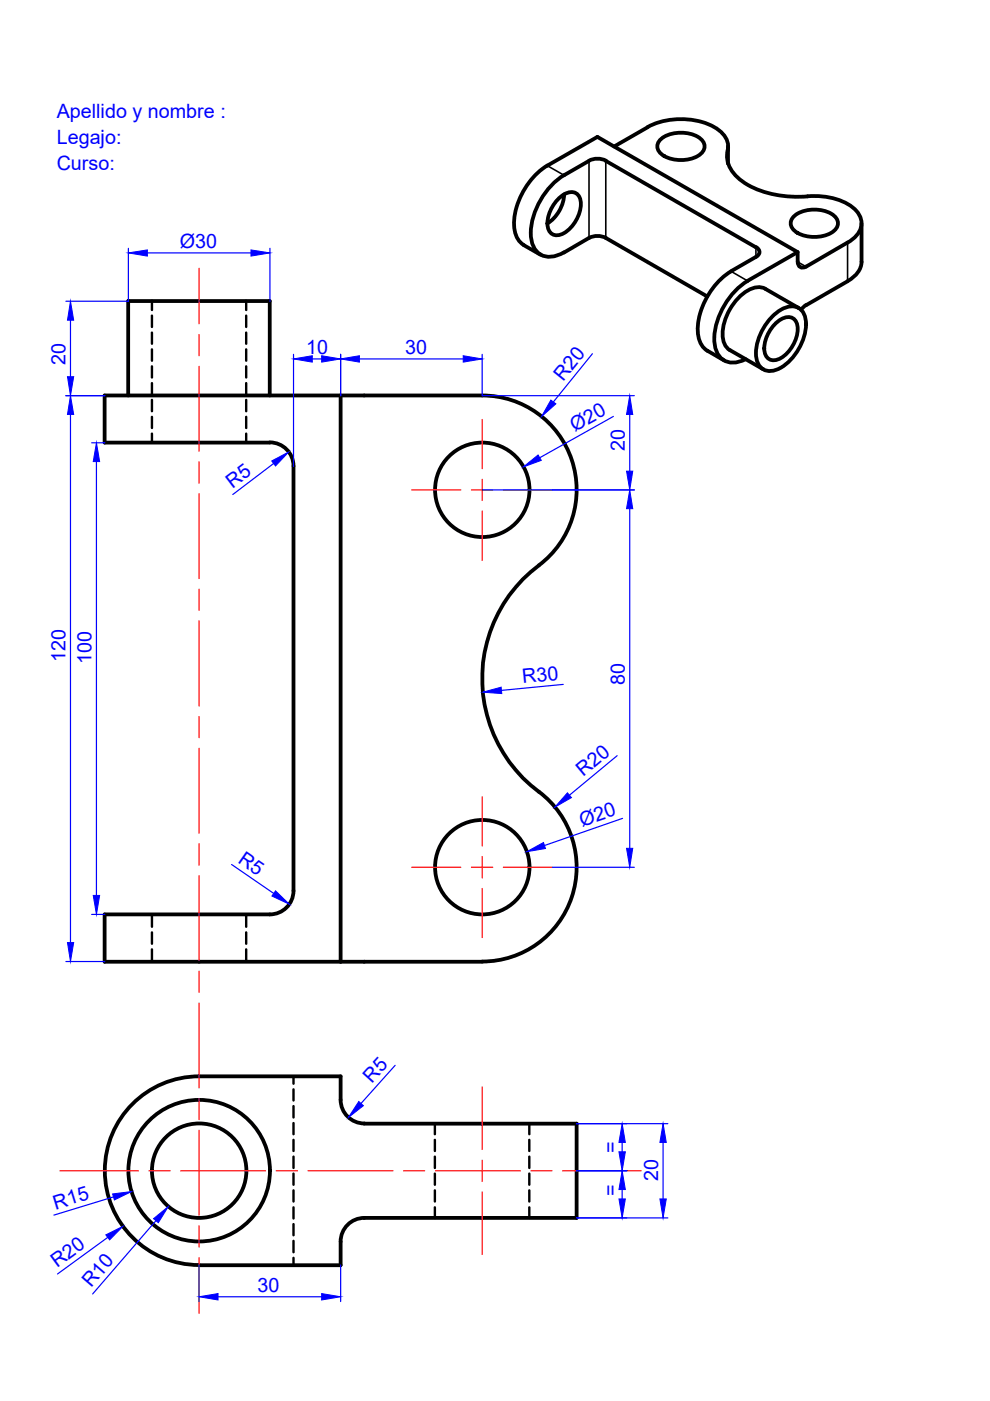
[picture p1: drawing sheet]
<svg xmlns="http://www.w3.org/2000/svg" width="210mm" height="297mm" viewBox="0 0 210 297" stroke-linecap="round" stroke-linejoin="round" font-family="sans-serif">
<!-- layer: MD_Visible -->
<g fill="none" stroke="#000" stroke-width=".8">
<path d="M116 35.1l10.7-6.1 42.4 24.5v2a1.09 1.09 0 0 0 .6 1.1 1.09 1.09 0 0 0 1.2-.1M116.1 35.1a15.5 15.5 0 0 0-7.1 12.9 4.7 4.7 0 0 0 2.1 3.9l3.5 2.1M119.6 37.1a15.3 15.3 0 0 0-7 13.4 4 4 0 0 0 6 3.5l1-.5M128.4 34.1l31.9 18.3a1.09 1.09 0 0 1 .7 1 1.09 1.09 0 0 1-.7 1.1l-5.3 3a15.6 15.6 0 0 0-7 12.9 4.7 4.7 0 0 0 2 4l3.5 2M128.5 34.1a3.9 3.9 0 0 0-3.6 0l-5.3 3.1M137.3 27l-7.1 4.1M137.3 27a15.5 15.5 0 0 1 14.5 .2 4.5 4.5 0 0 1 2.4 5.5 6.8 6.8 0 0 0 3.4 5.9 21.8 21.8 0 0 0 13.7 3M140.2 29.4a7.4 7.4 0 0 1 8.4 0 2.08 2.08 0 0 1-.7 3.7 7.5 7.5 0 0 1-7.7-.5 1.95 1.95 0 0 1 0-3.2zM154.3 31.1v3.6M118.4 42.2a3.3 3.3 0 0 1 3.7-1.2 3.3 3.3 0 0 1 .8 3.8 7.4 7.4 0 0 1-4 4.9 2.08 2.08 0 0 1-2.8-2.4 7.8 7.8 0 0 1 2.3-5.1zM119.6 41.2a7.8 7.8 0 0 1-3.5 6.2M128.4 50.4l21.5 12.5"/>
<path d="M128.5 50.5a3.9 3.9 0 0 0-3.6 0l-5.3 3M158.5 59.6a15.4 15.4 0 0 0-7 13.1 4 4 0 0 0 5.6 3.9l1-.4M168.5 45.7a7.4 7.4 0 0 1 8.3 0 2.08 2.08 0 0 1-.6 3.7 7.5 7.5 0 0 1-7.7-.5 1.95 1.95 0 0 1 0-3.2zM169.1 53.5l-10.6 6M171.2 41.6a13.7 13.7 0 0 1 9.8 2.6 4 4 0 0 1-.4 6.7l-.9 .5M179.7 59.6l-8.8 5.1M179.7 51.4l-8.8 5.1M182.7 55.5a5 5 0 0 1-3 4.1M182.7 47.4v8.1M164.1 66.8a5.3 5.3 0 0 1 4.6-1.8 3.4 3.4 0 0 1 2.2 3.7 11.4 11.4 0 0 1-6.2 9.7 2.98 2.98 0 0 1-4.4-2.6 11.4 11.4 0 0 1 3.8-9zM164.3 68.7a3.3 3.3 0 0 1 3.8-1.2 3.3 3.3 0 0 1 .8 3.8 7.4 7.4 0 0 1-4 4.9 2.08 2.08 0 0 1-2.9-2.4 7.8 7.8 0 0 1 2.3-5.1zM169.3 65.3l-7-4.1a4.3 4.3 0 0 0-4.6 .9 11.5 11.5 0 0 0-4.4 9.6 3.3 3.3 0 0 0 1.5 2.6l7 4"/>
<path d="M170.9 64.7l-1 1M27.2 83.8v-20h30v20M62.2 98.8v90.1a5 5 0 0 1-5 5h-35v10h50M72.2 83.8h-50v10h35a4.9 4.9 0 0 1 5 5M72.2 83.8h30.1a20 20 0 0 1 18.9 13.7 20 20 0 0 1-6.9 22.4M72.2 83.8v120.1M114.3 119.9a30.1 30.1 0 0 0 1.2 49 20 20 0 0 1 5.5 22 20 20 0 0 1-18.7 13M72.2 203.9h30M42.2 228.2h30v5M42.2 228.2a20 20 0 0 0-20 20 20 20 0 0 0 20 20M72.2 233.2a5 5 0 0 0 5 5M77.2 238.2h45.1v20h-45.1a5 5 0 0 0-5 5"/>
<path d="M72.2 263.3v5h-30"/>
<circle cx="102.3" cy="103.9" r="10"/>
<circle cx="102.3" cy="183.9" r="10"/>
<circle cx="42.2" cy="248.2" r="15"/>
<circle cx="42.2" cy="248.2" r="10"/>
</g>
<!-- layer: MD_Oculto -->
<g fill="none" stroke="#000" stroke-width=".51">
<path d="M32.2 63.8v1.9M32.2 66.9v2.4M32.2 70.5v2.4M32.2 74.1v2.4M32.2 77.7v2.3M52.2 63.8v1.9M52.2 66.9v2.4M52.2 70.5v2.4M52.2 74.1v2.4M52.2 77.7v2.3M32.2 81.2v2.4M32.2 84.8v2.4"/>
<path d="M32.2 88.4v2.3M32.2 91.9v1.9M52.2 81.2v2.4M52.2 84.8v2.4M52.2 88.4v2.3M52.2 91.9v1.9M32.2 193.9v2.6M32.2 197.7v2.4M52.2 193.9v2.6M52.2 197.7v2.4M32.2 201.3v2.6M52.2 201.3v2.6"/>
</g>
<!-- layer: MD_Visible fina -->
<path d="M116 35.1l3.6 2.1M124.9 34.1v16.3M128.4 34.1v16.3M154.3 31.9v2.4M155 57.5l3.5 2M160.3 52.4v2.1M169.1 55.5l1.8 1M179.7 51.4v8.2" fill="none" stroke="#000" stroke-width=".34"/>
<!-- layer: Ejes -->
<g fill="none" stroke="#f00" stroke-width=".25">
<path d="M42.2 56.9v11.8M42.2 70.9v4.5M42.2 77.7v18M42.2 97.9v4.5M102.2 88.9v10.5M42.2 104.7v18M87.3 103.9h10.4M99.9 103.9h4.6M102.2 101.6v4.5M102.2 108.4v10.4M106.7 103.9h10.4M42.2 124.9v4.5"/>
<path d="M42.2 131.6v18.1M42.2 151.9v4.5M42.2 158.7v17.9M42.2 178.9v4.5M102.2 168.9v10.5M42.2 185.7v18M87.3 183.9h10.4M99.9 183.9h4.6M102.2 181.6v4.5M102.2 188.4v10.4M106.7 183.9h10.4M42.2 205.9v4.5"/>
<path d="M42.2 212.7v18M42.2 232.9v4.5M42.2 239.6v18M102.2 230.4v13.3M12.7 248.2h16.6M31.6 248.2h4.5M38.3 248.2h18M42.2 259.9v4.5M58.5 248.2h4.6M65.3 248.2h18M85.6 248.2h4.4M92.3 248.2h18"/>
<path d="M102.2 246v4.5M102.2 252.7v13.3M112.6 248.2h4.5M119.3 248.2h16.6M42.2 266.6v11.9"/>
</g>
<!-- layer: Ocultas -->
<g fill="none" stroke="#000" stroke-width=".51">
<path d="M62.2 228.2v1.6M62.2 231v2.3M62.2 234.5v2.4M62.2 238.1v2.4M92.2 238.2v2.3M112.2 238.2v2.3M62.2 241.7v2.3M62.2 245.2v2.4M62.2 248.8v2.4M62.2 252.4v2.3M62.2 256v2.3M62.2 259.5v2.4"/>
<path d="M92.2 241.7v2.3M92.2 245.2v2.4M92.2 248.8v2.4M92.2 252.4v2.3M92.2 256v2.2M112.2 241.7v2.3M112.2 245.2v2.4M112.2 248.8v2.4M112.2 252.4v2.3M112.2 256v2.2M62.2 263.1v2.4M62.2 266.7v1.5"/>
</g>
<!-- layer: Cotas -->
<g fill="none" stroke="#00f" stroke-width=".25">
<path d="M27.2 52.6v11.3h-13.2M31.2 53.6h22M57.2 52.6v11.3M14.9 67.9v12M62.2 75.1v23.8M66.2 76.1h2M72.2 75.1v8.8M76.2 76.1h22M102.2 75.1v8.8h32.3M125.6 75l-8.3 10.2M14 83.9h8.2M14.9 87.9v111.9"/>
<path d="M19.4 93.9h2.8M20.4 97.9v92M58 98.3l-8.6 6.5M130 88.3l-15.6 8.8M133.5 87.9v12M102.2 103.9h32.3M133.5 107.9v72M119.4 145.1l-13.1 1.3M130.9 160.2l-10.2 8.4M132 173.5l-16.6 5.8M19.4 193.9h2.8M49.1 183.3l8.9 6.1"/>
<path d="M117.1 183.9h17.4M14 203.9h8.2M83.8 225.9l-7.3 8.1M122.2 238.2h19.4M24 253.8l-12.6 3.8M33.1 258.8l-13.5 15.5M122.2 258.2h19.4M122.2 248.2h10.7M131.9 242.2v2M131.9 252.2v2M140.6 242.2v12M22.8 262.4l-10.6 7.7"/>
<path d="M42.2 268.2v7.8M46.2 274.9h22M72.2 268.2v7.8"/>
</g>
<g fill="#00f" stroke="#00f" stroke-width=".21">
<path d="M27.2 53.6l4-.6v1.3z"/>
<path d="M53.2 53l4 .6-4 .7z"/>
<path d="M14.9 83.9l.7 4h-1.3z"/>
<path d="M14.3 199.8h1.3l-.7 4.1z"/>
<path d="M14.9 63.9l.7 4h-1.3z"/>
<path d="M14.3 79.9h1.3l-.7 4z"/>
<path d="M20.4 93.9l.7 4h-1.3z"/>
<path d="M19.8 189.9h1.3l-.7 4z"/>
<path d="M62.2 76.1l4-.7v1.4z"/>
<path d="M68.2 75.4l4 .7-4 .7z"/>
<path d="M57.6 97.7l3.6-1.9-2.8 3z"/>
<path d="M58.4 188.9l2.9 2.8-3.6-1.7z"/>
<path d="M72.2 76.1l4-.7v1.4z"/>
<path d="M98.2 75.4l4 .7-4 .7z"/>
<path d="M133.5 103.9l.7 4h-1.4z"/>
<path d="M132.8 179.9h1.4l-.7 4z"/>
<path d="M116.8 84.8l1.1 .8-3.1 2.7z"/>
<path d="M102.4 146.8l3.9-1.1 .1 1.4z"/>
<path d="M139.9 254.2h1.4l-.7 4z"/>
<path d="M140.6 238.2l.7 4h-1.4z"/>
<path d="M42.2 274.9l4-.6v1.3z"/>
<path d="M68.2 274.3l4 .6-4 .7z"/>
<path d="M22.4 261.8l3.7-1.8-2.9 2.9z"/>
<path d="M23.9 253.1l4-.5-3.6 1.8z"/>
<path d="M131.2 254.2h1.4l-.7 4z"/>
<path d="M131.9 248.2l.7 4h-1.4z"/>
<path d="M131.2 244.2h1.4l-.7 4z"/>
<path d="M131.9 238.2l.7 4h-1.4z"/>
<path d="M133.5 83.9l.7 4h-1.4z"/>
<path d="M132.8 99.9h1.4l-.7 4z"/>
<path d="M76.1 233.5l.9 .9-3.1 2.5z"/>
<path d="M120.3 168.1l.9 1-3.6 2z"/>
<path d="M111.7 180.6l3.5-2 .5 1.3z"/>
<path d="M111 99l3.1-2.5 .7 1.1z"/>
<path d="M32.6 258.4l3.1-2.6-2.1 3.4z"/>
</g>
<g font-size="4.2" fill="#00f">
<text x="12" y="25.1">Apellido y nombre :</text>
<text x="12" y="30.6">Legajo:</text>
<text x="12" y="36.1">Curso:</text>
<text x="38.1" y="52.5">Ø30</text>
<text x="13.9" y="77.4" transform="rotate(-90 13.9 77.4)">20</text>
<text x="64.9" y="75">10</text>
<text x="85.9" y="75">30</text>
<text x="119.4" y="80.9" transform="rotate(-51 119.4 80.9)">R20</text>
<text x="121.9" y="91.6" transform="rotate(-29 121.9 91.6)">Ø20</text>
<text x="132.5" y="95.7" transform="rotate(-90 132.5 95.7)">20</text>
<text x="49.3" y="103.6" transform="rotate(-37 49.3 103.6)">R5</text>
<text x="13.9" y="140.4" transform="rotate(-90 13.9 140.4)">120</text>
<text x="19.4" y="140.7" transform="rotate(-90 19.4 140.7)">100</text>
<text x="110.9" y="144.9" transform="rotate(-6 110.9 144.9)">R30</text>
<text x="132.5" y="145.1" transform="rotate(-90 132.5 145.1)">80</text>
<text x="123.7" y="164.8" transform="rotate(-40 123.7 164.8)">R20</text>
<text x="123.4" y="175.3" transform="rotate(-19 123.4 175.3)">Ø20</text>
<text x="50.2" y="182.8" transform="rotate(35 50.2 182.8)">R5</text>
<text x="78.9" y="229.8" transform="rotate(-48 78.9 229.8)">R5</text>
<text x="130.9" y="244.5" transform="rotate(-90 130.9 244.5)">=</text>
<text x="139.5" y="250.5" transform="rotate(-90 139.5 250.5)">20</text>
<text x="11.8" y="256.4" transform="rotate(-17 11.8 256.4)">R15</text>
<text x="130.9" y="253.6" transform="rotate(-90 130.9 253.6)">=</text>
<text x="12.1" y="268.8" transform="rotate(-36 12.1 268.8)">R20</text>
<text x="19.3" y="273.2" transform="rotate(-49 19.3 273.2)">R10</text>
<text x="54.6" y="273.9">30</text>
</g>
</svg>
